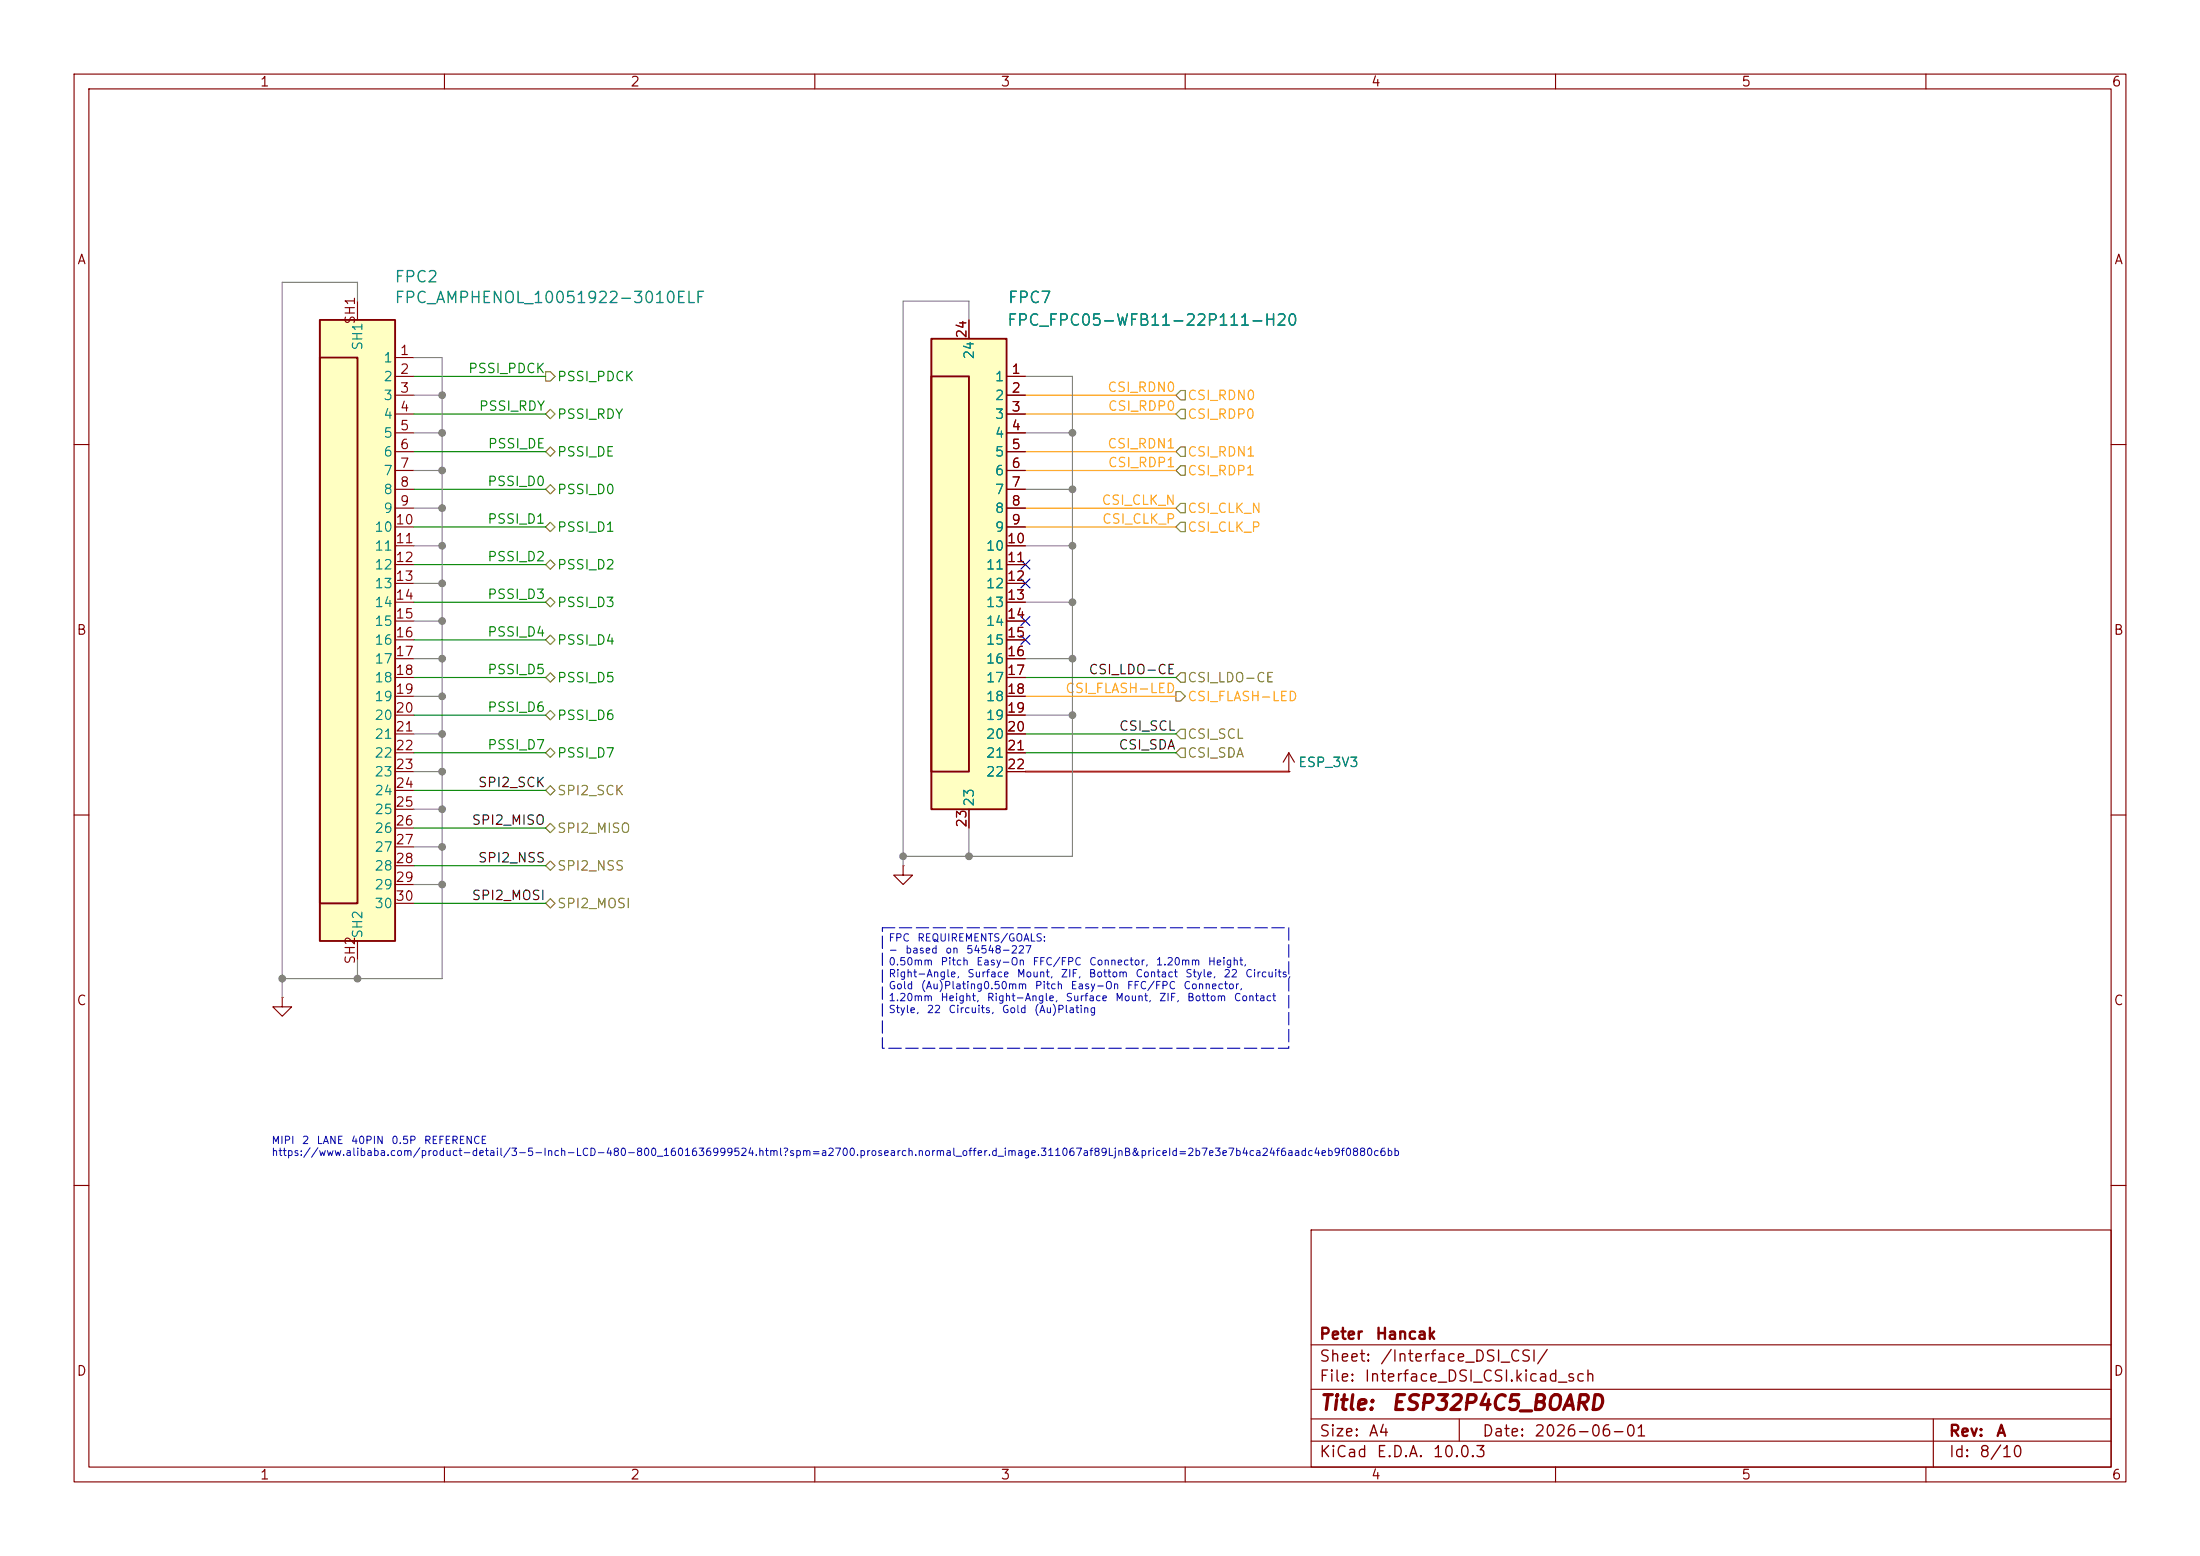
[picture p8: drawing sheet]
(kicad_sch
 (version 20260306)
 (generator "eeschema")
 (generator_version "10.0")
 (paper "A4")
 (title_block
  (title "ESP32P4C5_BOARD")
  (date "2026-06-01")
  (rev "A")
  (company "Peter Hancak"))
 (lib_symbols
  (symbol "Personal_Projects:FPC_AMPHENOL_10051922-3010ELF"
   (pin_names
    (offset 0.254)) (exclude_from_sim no) (in_bom yes) (on_board yes)
   (in_pos_files yes)
   (duplicate_pin_numbers_are_jumpers no)
   (property "Reference" "FPC" (at 12.7 11.43 0) (show_name no) (do_not_autoplace no) (effects (font (size 1.524 1.524))))
   (property "Value" "FPC_AMPHENOL_10051922-3010ELF" (at 31.75 8.89 0) (show_name no) (do_not_autoplace no) (effects (font (size 1.524 1.524))))
   (property "Footprint" "Personal_Project:FPC_AMPHENOL_10051922-3010ELF" (at 0 -88.9 0) (show_name no) (do_not_autoplace no) (hide yes) (effects (font (size 1.27 1.27)
    (italic yes))))
   (property "Datasheet" "10051922-1010ELF" (at 0 -92.71 0) (show_name no) (do_not_autoplace no) (hide yes) (effects (font (size 1.27 1.27)
    (italic yes))))
   (property "Description" "" (at 12.7 0 0) (show_name no) (do_not_autoplace no) (hide yes) (effects (font (size 1.27 1.27))))
   (symbol "FPC_AMPHENOL_10051922-3010ELF_1_1"
    (rectangle (start 0 5.08) (end 10.16 -78.74) (stroke (width 0.254) (type default)) (fill (type background)))
    (rectangle (start 0 0) (end 5.08 -73.66) (stroke (width 0.254) (type default)) (fill (type background)))
    (pin passive line (at 12.7 0 180) (length 2.54) (name "1" (effects (font (size 1.27 1.27)))) (number "1" (effects (font (size 1.27 1.27)))))
    (pin passive line (at 12.7 -2.54 180) (length 2.54) (name "2" (effects (font (size 1.27 1.27)))) (number "2" (effects (font (size 1.27 1.27)))))
    (pin passive line (at 12.7 -5.08 180) (length 2.54) (name "3" (effects (font (size 1.27 1.27)))) (number "3" (effects (font (size 1.27 1.27)))))
    (pin passive line (at 12.7 -7.62 180) (length 2.54) (name "4" (effects (font (size 1.27 1.27)))) (number "4" (effects (font (size 1.27 1.27)))))
    (pin passive line (at 12.7 -10.16 180) (length 2.54) (name "5" (effects (font (size 1.27 1.27)))) (number "5" (effects (font (size 1.27 1.27)))))
    (pin passive line (at 12.7 -12.7 180) (length 2.54) (name "6" (effects (font (size 1.27 1.27)))) (number "6" (effects (font (size 1.27 1.27)))))
    (pin passive line (at 12.7 -15.24 180) (length 2.54) (name "7" (effects (font (size 1.27 1.27)))) (number "7" (effects (font (size 1.27 1.27)))))
    (pin passive line (at 12.7 -17.78 180) (length 2.54) (name "8" (effects (font (size 1.27 1.27)))) (number "8" (effects (font (size 1.27 1.27)))))
    (pin passive line (at 12.7 -20.32 180) (length 2.54) (name "9" (effects (font (size 1.27 1.27)))) (number "9" (effects (font (size 1.27 1.27)))))
    (pin passive line (at 12.7 -22.86 180) (length 2.54) (name "10" (effects (font (size 1.27 1.27)))) (number "10" (effects (font (size 1.27 1.27)))))
    (pin passive line (at 12.7 -25.4 180) (length 2.54) (name "11" (effects (font (size 1.27 1.27)))) (number "11" (effects (font (size 1.27 1.27)))))
    (pin passive line (at 12.7 -27.94 180) (length 2.54) (name "12" (effects (font (size 1.27 1.27)))) (number "12" (effects (font (size 1.27 1.27)))))
    (pin passive line (at 12.7 -30.48 180) (length 2.54) (name "13" (effects (font (size 1.27 1.27)))) (number "13" (effects (font (size 1.27 1.27)))))
    (pin passive line (at 12.7 -33.02 180) (length 2.54) (name "14" (effects (font (size 1.27 1.27)))) (number "14" (effects (font (size 1.27 1.27)))))
    (pin passive line (at 12.7 -35.56 180) (length 2.54) (name "15" (effects (font (size 1.27 1.27)))) (number "15" (effects (font (size 1.27 1.27)))))
    (pin passive line (at 12.7 -38.1 180) (length 2.54) (name "16" (effects (font (size 1.27 1.27)))) (number "16" (effects (font (size 1.27 1.27)))))
    (pin passive line (at 12.7 -40.64 180) (length 2.54) (name "17" (effects (font (size 1.27 1.27)))) (number "17" (effects (font (size 1.27 1.27)))))
    (pin passive line (at 12.7 -43.18 180) (length 2.54) (name "18" (effects (font (size 1.27 1.27)))) (number "18" (effects (font (size 1.27 1.27)))))
    (pin passive line (at 12.7 -45.72 180) (length 2.54) (name "19" (effects (font (size 1.27 1.27)))) (number "19" (effects (font (size 1.27 1.27)))))
    (pin passive line (at 12.7 -48.26 180) (length 2.54) (name "20" (effects (font (size 1.27 1.27)))) (number "20" (effects (font (size 1.27 1.27)))))
    (pin passive line (at 12.7 -50.8 180) (length 2.54) (name "21" (effects (font (size 1.27 1.27)))) (number "21" (effects (font (size 1.27 1.27)))))
    (pin passive line (at 12.7 -53.34 180) (length 2.54) (name "22" (effects (font (size 1.27 1.27)))) (number "22" (effects (font (size 1.27 1.27)))))
    (pin passive line (at 12.7 -55.88 180) (length 2.54) (name "23" (effects (font (size 1.27 1.27)))) (number "23" (effects (font (size 1.27 1.27)))))
    (pin passive line (at 12.7 -58.42 180) (length 2.54) (name "24" (effects (font (size 1.27 1.27)))) (number "24" (effects (font (size 1.27 1.27)))))
    (pin passive line (at 12.7 -60.96 180) (length 2.54) (name "25" (effects (font (size 1.27 1.27)))) (number "25" (effects (font (size 1.27 1.27)))))
    (pin passive line (at 12.7 -63.5 180) (length 2.54) (name "26" (effects (font (size 1.27 1.27)))) (number "26" (effects (font (size 1.27 1.27)))))
    (pin passive line (at 12.7 -66.04 180) (length 2.54) (name "27" (effects (font (size 1.27 1.27)))) (number "27" (effects (font (size 1.27 1.27)))))
    (pin passive line (at 12.7 -68.58 180) (length 2.54) (name "28" (effects (font (size 1.27 1.27)))) (number "28" (effects (font (size 1.27 1.27)))))
    (pin passive line (at 12.7 -71.12 180) (length 2.54) (name "29" (effects (font (size 1.27 1.27)))) (number "29" (effects (font (size 1.27 1.27)))))
    (pin passive line (at 12.7 -73.66 180) (length 2.54) (name "30" (effects (font (size 1.27 1.27)))) (number "30" (effects (font (size 1.27 1.27)))))
    (pin passive line (at 5.08 7.62 270) (length 2.54) (name "SH1" (effects (font (size 1.27 1.27)))) (number "SH1" (effects (font (size 1.27 1.27)))))
    (pin passive line (at 5.08 -81.28 90) (length 2.54) (name "SH2" (effects (font (size 1.27 1.27)))) (number "SH2" (effects (font (size 1.27 1.27))))))
   (embedded_fonts no))
  (symbol "Personal_Projects:FPC_FPC05-WFB11-22P111-H20"
   (pin_names
    (offset 0.254)) (exclude_from_sim no) (in_bom yes) (on_board yes)
   (in_pos_files yes)
   (duplicate_pin_numbers_are_jumpers no)
   (property "Reference" "FPC" (at 12.7 8.89 0) (show_name no) (do_not_autoplace no) (effects (font (size 1.524 1.524))))
   (property "Value" "FPC_FPC05-WFB11-22P111-H20" (at 29.972 6.35 0) (show_name no) (do_not_autoplace no) (effects (font (size 1.524 1.524))))
   (property "Footprint" "Personal_Project:FPC_FPC05-WFB11-22P111-H20" (at 0 -64.77 0) (show_name no) (do_not_autoplace no) (hide yes) (effects (font (size 1.27 1.27)
    (italic yes))))
   (property "Datasheet" "10051922-1010ELF" (at 0 -60.96 0) (show_name no) (do_not_autoplace no) (hide yes) (effects (font (size 1.27 1.27)
    (italic yes))))
   (property "Description" "" (at 12.7 0 0) (show_name no) (do_not_autoplace no) (hide yes) (effects (font (size 1.27 1.27))))
   (symbol "FPC_FPC05-WFB11-22P111-H20_1_1"
    (rectangle (start 0 5.08) (end 10.16 -58.42) (stroke (width 0.254) (type default)) (fill (type background)))
    (rectangle (start 0 0) (end 5.08 -53.34) (stroke (width 0.254) (type default)) (fill (type background)))
    (pin passive line (at 12.7 0 180) (length 2.54) (name "1" (effects (font (size 1.27 1.27)))) (number "1" (effects (font (size 1.27 1.27)))))
    (pin passive line (at 12.7 -2.54 180) (length 2.54) (name "2" (effects (font (size 1.27 1.27)))) (number "2" (effects (font (size 1.27 1.27)))))
    (pin passive line (at 12.7 -5.08 180) (length 2.54) (name "3" (effects (font (size 1.27 1.27)))) (number "3" (effects (font (size 1.27 1.27)))))
    (pin passive line (at 12.7 -7.62 180) (length 2.54) (name "4" (effects (font (size 1.27 1.27)))) (number "4" (effects (font (size 1.27 1.27)))))
    (pin passive line (at 12.7 -10.16 180) (length 2.54) (name "5" (effects (font (size 1.27 1.27)))) (number "5" (effects (font (size 1.27 1.27)))))
    (pin passive line (at 12.7 -12.7 180) (length 2.54) (name "6" (effects (font (size 1.27 1.27)))) (number "6" (effects (font (size 1.27 1.27)))))
    (pin passive line (at 12.7 -15.24 180) (length 2.54) (name "7" (effects (font (size 1.27 1.27)))) (number "7" (effects (font (size 1.27 1.27)))))
    (pin passive line (at 12.7 -17.78 180) (length 2.54) (name "8" (effects (font (size 1.27 1.27)))) (number "8" (effects (font (size 1.27 1.27)))))
    (pin passive line (at 12.7 -20.32 180) (length 2.54) (name "9" (effects (font (size 1.27 1.27)))) (number "9" (effects (font (size 1.27 1.27)))))
    (pin passive line (at 12.7 -22.86 180) (length 2.54) (name "10" (effects (font (size 1.27 1.27)))) (number "10" (effects (font (size 1.27 1.27)))))
    (pin passive line (at 12.7 -25.4 180) (length 2.54) (name "11" (effects (font (size 1.27 1.27)))) (number "11" (effects (font (size 1.27 1.27)))))
    (pin passive line (at 12.7 -27.94 180) (length 2.54) (name "12" (effects (font (size 1.27 1.27)))) (number "12" (effects (font (size 1.27 1.27)))))
    (pin passive line (at 12.7 -30.48 180) (length 2.54) (name "13" (effects (font (size 1.27 1.27)))) (number "13" (effects (font (size 1.27 1.27)))))
    (pin passive line (at 12.7 -33.02 180) (length 2.54) (name "14" (effects (font (size 1.27 1.27)))) (number "14" (effects (font (size 1.27 1.27)))))
    (pin passive line (at 12.7 -35.56 180) (length 2.54) (name "15" (effects (font (size 1.27 1.27)))) (number "15" (effects (font (size 1.27 1.27)))))
    (pin passive line (at 12.7 -38.1 180) (length 2.54) (name "16" (effects (font (size 1.27 1.27)))) (number "16" (effects (font (size 1.27 1.27)))))
    (pin passive line (at 12.7 -40.64 180) (length 2.54) (name "17" (effects (font (size 1.27 1.27)))) (number "17" (effects (font (size 1.27 1.27)))))
    (pin passive line (at 12.7 -43.18 180) (length 2.54) (name "18" (effects (font (size 1.27 1.27)))) (number "18" (effects (font (size 1.27 1.27)))))
    (pin passive line (at 12.7 -45.72 180) (length 2.54) (name "19" (effects (font (size 1.27 1.27)))) (number "19" (effects (font (size 1.27 1.27)))))
    (pin passive line (at 12.7 -48.26 180) (length 2.54) (name "20" (effects (font (size 1.27 1.27)))) (number "20" (effects (font (size 1.27 1.27)))))
    (pin passive line (at 12.7 -50.8 180) (length 2.54) (name "21" (effects (font (size 1.27 1.27)))) (number "21" (effects (font (size 1.27 1.27)))))
    (pin passive line (at 12.7 -53.34 180) (length 2.54) (name "22" (effects (font (size 1.27 1.27)))) (number "22" (effects (font (size 1.27 1.27)))))
    (pin passive line (at 5.08 -60.96 90) (length 2.54) (name "23" (effects (font (size 1.27 1.27)))) (number "23" (effects (font (size 1.27 1.27)))))
    (pin passive line (at 5.08 7.62 270) (length 2.54) (name "24" (effects (font (size 1.27 1.27)))) (number "24" (effects (font (size 1.27 1.27))))))
   (embedded_fonts no))
  (symbol "power:+3.3V"
   (power global)
   (pin_numbers (hide yes))
   (pin_names
    (offset 0) (hide yes)) (exclude_from_sim no) (in_bom yes) (on_board yes)
   (in_pos_files yes)
   (duplicate_pin_numbers_are_jumpers no)
   (property "Reference" "#PWR" (at 0 -3.81 0) (show_name no) (do_not_autoplace no) (hide yes) (effects (font (size 1.27 1.27))))
   (property "Value" "+3.3V" (at 0 3.556 0) (show_name no) (do_not_autoplace no) (effects (font (size 1.27 1.27))))
   (property "Footprint" "" (at 0 0 0) (show_name no) (do_not_autoplace no) (hide yes) (effects (font (size 1.27 1.27))))
   (property "Datasheet" "" (at 0 0 0) (show_name no) (do_not_autoplace no) (hide yes) (effects (font (size 1.27 1.27))))
   (property "Description" "Power symbol creates a global label with name \"+3.3V\"" (at 0 0 0) (show_name no) (do_not_autoplace no) (hide yes) (effects (font (size 1.27 1.27))))
   (symbol "+3.3V_0_1"
    (polyline (pts (xy -0.762 1.27) (xy 0 2.54)) (stroke (width 0) (type default)) (fill (type none)))
    (polyline (pts (xy 0 2.54) (xy 0.762 1.27)) (stroke (width 0) (type default)) (fill (type none)))
    (polyline (pts (xy 0 0) (xy 0 2.54)) (stroke (width 0) (type default)) (fill (type none))))
   (symbol "+3.3V_1_1"
    (pin power_in line (at 0 0 90) (length 0) (name "" (effects (font (size 1.27 1.27)))) (number "1" (effects (font (size 1.27 1.27))))))
   (embedded_fonts no))
  (symbol "power:GND"
   (power global)
   (pin_numbers (hide yes))
   (pin_names
    (offset 0) (hide yes)) (exclude_from_sim no) (in_bom yes) (on_board yes)
   (in_pos_files yes)
   (duplicate_pin_numbers_are_jumpers no)
   (property "Reference" "#PWR" (at 0 -6.35 0) (show_name no) (do_not_autoplace no) (hide yes) (effects (font (size 1.27 1.27))))
   (property "Value" "GND" (at 0 -3.81 0) (show_name no) (do_not_autoplace no) (effects (font (size 1.27 1.27))))
   (property "Footprint" "" (at 0 0 0) (show_name no) (do_not_autoplace no) (hide yes) (effects (font (size 1.27 1.27))))
   (property "Datasheet" "" (at 0 0 0) (show_name no) (do_not_autoplace no) (hide yes) (effects (font (size 1.27 1.27))))
   (property "Description" "Power symbol creates a global label with name \"GND\" , ground" (at 0 0 0) (show_name no) (do_not_autoplace no) (hide yes) (effects (font (size 1.27 1.27))))
   (symbol "GND_0_1"
    (polyline (pts (xy 0 0) (xy 0 -1.27) (xy 1.27 -1.27) (xy 0 -2.54) (xy -1.27 -1.27) (xy 0 -1.27)) (stroke (width 0) (type default)) (fill (type none))))
   (symbol "GND_1_1"
    (pin power_in line (at 0 0 270) (length 0) (name "" (effects (font (size 1.27 1.27)))) (number "1" (effects (font (size 1.27 1.27))))))
   (embedded_fonts no)))
 (text "MIPI 2 LANE 40PIN 0.5P REFERENCE\nhttps://www.alibaba.com/product-detail/3-5-Inch-LCD-480-800_1601636999524.html?spm=a2700.prosearch.normal_offer.d_image.311067af89LjnB&priceId=2b7e3e7b4ca24f6aadc4eb9f0880c6bb"
  (exclude_from_sim no)
  (at 36.576 154.94 0)
  (effects (font (size 1 1)) (justify left)))
 (text_box "FPC REQUIREMENTS/GOALS:\n- based on 54548-227\n0.50mm Pitch Easy-On FFC/FPC Connector, 1.20mm Height, Right-Angle, Surface Mount, ZIF, Bottom Contact Style, 22 Circuits, Gold (Au)Plating0.50mm Pitch Easy-On FFC/FPC Connector, 1.20mm Height, Right-Angle, Surface Mount, ZIF, Bottom Contact Style, 22 Circuits, Gold (Au)Plating"
  (exclude_from_sim no)
  (at 119.126 125.222 0)
  (size 54.864 16.256)
  (margins 0.75 0.75 0.75 0.75)
  (stroke (width 0) (type dash))
  (fill (type none))
  (effects (font (size 1 1)) (justify left top)))
 (junction
  (at 121.92 115.57)
  (diameter 0)
  (color 0 0 0 0))
 (junction
  (at 38.1 132.08)
  (diameter 0)
  (color 0 0 0 0))
 (junction
  (at 59.69 63.5)
  (diameter 0)
  (color 0 0 0 0))
 (junction
  (at 144.78 81.28)
  (diameter 0)
  (color 0 0 0 0))
 (junction
  (at 144.78 66.04)
  (diameter 0)
  (color 0 0 0 0))
 (junction
  (at 130.81 115.57)
  (diameter 0)
  (color 0 0 0 0))
 (junction
  (at 144.78 58.42)
  (diameter 0)
  (color 0 0 0 0))
 (junction
  (at 59.69 73.66)
  (diameter 0)
  (color 0 0 0 0))
 (junction
  (at 59.69 109.22)
  (diameter 0)
  (color 0 0 0 0))
 (junction
  (at 59.69 88.9)
  (diameter 0)
  (color 0 0 0 0))
 (junction
  (at 59.69 114.3)
  (diameter 0)
  (color 0 0 0 0))
 (junction
  (at 144.78 88.9)
  (diameter 0)
  (color 0 0 0 0))
 (junction
  (at 59.69 119.38)
  (diameter 0)
  (color 0 0 0 0))
 (junction
  (at 59.69 104.14)
  (diameter 0)
  (color 0 0 0 0))
 (junction
  (at 48.26 132.08)
  (diameter 0)
  (color 0 0 0 0))
 (junction
  (at 59.69 68.58)
  (diameter 0)
  (color 0 0 0 0))
 (junction
  (at 59.69 53.34)
  (diameter 0)
  (color 0 0 0 0))
 (junction
  (at 144.78 96.52)
  (diameter 0)
  (color 0 0 0 0))
 (junction
  (at 59.69 83.82)
  (diameter 0)
  (color 0 0 0 0))
 (junction
  (at 59.69 99.06)
  (diameter 0)
  (color 0 0 0 0))
 (junction
  (at 59.69 58.42)
  (diameter 0)
  (color 0 0 0 0))
 (junction
  (at 59.69 93.98)
  (diameter 0)
  (color 0 0 0 0))
 (junction
  (at 144.78 73.66)
  (diameter 0)
  (color 0 0 0 0))
 (junction
  (at 59.69 78.74)
  (diameter 0)
  (color 0 0 0 0))
 (no_connect
  (at 138.43 86.36))
 (no_connect
  (at 138.43 78.74))
 (no_connect
  (at 138.43 76.2))
 (no_connect
  (at 138.43 83.82))
 (wire
  (pts (xy 59.69 99.06) (xy 59.69 104.14))
  (stroke (width 0) (type default)))
 (wire
  (pts (xy 55.88 96.52) (xy 73.66 96.52))
  (stroke (width 0) (type default)))
 (wire
  (pts (xy 55.88 88.9) (xy 59.69 88.9))
  (stroke (width 0) (type default)))
 (wire
  (pts (xy 55.88 93.98) (xy 59.69 93.98))
  (stroke (width 0) (type default)))
 (wire
  (pts (xy 55.88 116.84) (xy 73.66 116.84))
  (stroke (width 0) (type default)))
 (wire
  (pts (xy 55.88 109.22) (xy 59.69 109.22))
  (stroke (width 0) (type default)))
 (wire
  (pts (xy 55.88 48.26) (xy 59.69 48.26))
  (stroke (width 0) (type default)))
 (wire
  (pts (xy 55.88 81.28) (xy 73.66 81.28))
  (stroke (width 0) (type default)))
 (wire
  (pts (xy 55.88 121.92) (xy 73.66 121.92))
  (stroke (width 0) (type default)))
 (wire
  (pts (xy 48.26 38.1) (xy 38.1 38.1))
  (stroke (width 0) (type default)))
 (wire
  (pts (xy 55.88 55.88) (xy 73.66 55.88))
  (stroke (width 0) (type default)))
 (wire
  (pts (xy 55.88 86.36) (xy 73.66 86.36))
  (stroke (width 0) (type default)))
 (wire
  (pts (xy 138.43 60.96) (xy 158.75 60.96))
  (stroke (width 0) (type default)))
 (wire
  (pts (xy 130.81 115.57) (xy 121.92 115.57))
  (stroke (width 0) (type default)))
 (wire
  (pts (xy 59.69 104.14) (xy 59.69 109.22))
  (stroke (width 0) (type default)))
 (wire
  (pts (xy 130.81 111.76) (xy 130.81 115.57))
  (stroke (width 0) (type default)))
 (wire
  (pts (xy 138.43 53.34) (xy 158.75 53.34))
  (stroke (width 0) (type default)))
 (wire
  (pts (xy 138.43 58.42) (xy 144.78 58.42))
  (stroke (width 0) (type default)))
 (wire
  (pts (xy 144.78 73.66) (xy 144.78 81.28))
  (stroke (width 0) (type default)))
 (wire
  (pts (xy 55.88 60.96) (xy 73.66 60.96))
  (stroke (width 0) (type default)))
 (wire
  (pts (xy 138.43 101.6) (xy 158.75 101.6))
  (stroke (width 0) (type default)))
 (wire
  (pts (xy 138.43 93.98) (xy 158.75 93.98))
  (stroke (width 0) (type default)))
 (wire
  (pts (xy 59.69 93.98) (xy 59.69 99.06))
  (stroke (width 0) (type default)))
 (wire
  (pts (xy 55.88 68.58) (xy 59.69 68.58))
  (stroke (width 0) (type default)))
 (wire
  (pts (xy 38.1 132.08) (xy 38.1 134.62))
  (stroke (width 0) (type default)))
 (wire
  (pts (xy 138.43 91.44) (xy 158.75 91.44))
  (stroke (width 0) (type default)))
 (wire
  (pts (xy 55.88 99.06) (xy 59.69 99.06))
  (stroke (width 0) (type default)))
 (wire
  (pts (xy 55.88 58.42) (xy 59.69 58.42))
  (stroke (width 0) (type default)))
 (wire
  (pts (xy 138.43 63.5) (xy 158.75 63.5))
  (stroke (width 0) (type default)))
 (wire
  (pts (xy 59.69 63.5) (xy 59.69 68.58))
  (stroke (width 0) (type default)))
 (wire
  (pts (xy 55.88 114.3) (xy 59.69 114.3))
  (stroke (width 0) (type default)))
 (wire
  (pts (xy 138.43 71.12) (xy 158.75 71.12))
  (stroke (width 0) (type default)))
 (wire
  (pts (xy 138.43 66.04) (xy 144.78 66.04))
  (stroke (width 0) (type default)))
 (wire
  (pts (xy 55.88 91.44) (xy 73.66 91.44))
  (stroke (width 0) (type default)))
 (wire
  (pts (xy 55.88 63.5) (xy 59.69 63.5))
  (stroke (width 0) (type default)))
 (wire
  (pts (xy 138.43 50.8) (xy 144.78 50.8))
  (stroke (width 0) (type default)))
 (wire
  (pts (xy 55.88 83.82) (xy 59.69 83.82))
  (stroke (width 0) (type default)))
 (wire
  (pts (xy 59.69 109.22) (xy 59.69 114.3))
  (stroke (width 0) (type default)))
 (wire
  (pts (xy 59.69 48.26) (xy 59.69 53.34))
  (stroke (width 0) (type default)))
 (wire
  (pts (xy 55.88 71.12) (xy 73.66 71.12))
  (stroke (width 0) (type default)))
 (wire
  (pts (xy 138.43 99.06) (xy 158.75 99.06))
  (stroke (width 0) (type default)))
 (wire
  (pts (xy 55.88 66.04) (xy 73.66 66.04))
  (stroke (width 0) (type default)))
 (wire
  (pts (xy 48.26 132.08) (xy 38.1 132.08))
  (stroke (width 0) (type default)))
 (wire
  (pts (xy 59.69 58.42) (xy 59.69 63.5))
  (stroke (width 0) (type default)))
 (wire
  (pts (xy 55.88 106.68) (xy 73.66 106.68))
  (stroke (width 0) (type default)))
 (wire
  (pts (xy 55.88 73.66) (xy 59.69 73.66))
  (stroke (width 0) (type default)))
 (wire
  (pts (xy 38.1 38.1) (xy 38.1 132.08))
  (stroke (width 0) (type default)))
 (wire
  (pts (xy 138.43 68.58) (xy 158.75 68.58))
  (stroke (width 0) (type default)))
 (wire
  (pts (xy 144.78 50.8) (xy 144.78 58.42))
  (stroke (width 0) (type default)))
 (wire
  (pts (xy 59.69 73.66) (xy 59.69 78.74))
  (stroke (width 0) (type default)))
 (wire
  (pts (xy 138.43 88.9) (xy 144.78 88.9))
  (stroke (width 0) (type default)))
 (wire
  (pts (xy 55.88 78.74) (xy 59.69 78.74))
  (stroke (width 0) (type default)))
 (wire
  (pts (xy 121.92 115.57) (xy 121.92 116.84))
  (stroke (width 0) (type default)))
 (wire
  (pts (xy 144.78 96.52) (xy 144.78 115.57))
  (stroke (width 0) (type default)))
 (wire
  (pts (xy 59.69 83.82) (xy 59.69 88.9))
  (stroke (width 0) (type default)))
 (wire
  (pts (xy 144.78 66.04) (xy 144.78 73.66))
  (stroke (width 0) (type default)))
 (wire
  (pts (xy 59.69 88.9) (xy 59.69 93.98))
  (stroke (width 0) (type default)))
 (wire
  (pts (xy 48.26 129.54) (xy 48.26 132.08))
  (stroke (width 0) (type default)))
 (wire
  (pts (xy 59.69 68.58) (xy 59.69 73.66))
  (stroke (width 0) (type default)))
 (wire
  (pts (xy 59.69 53.34) (xy 59.69 58.42))
  (stroke (width 0) (type default)))
 (wire
  (pts (xy 59.69 78.74) (xy 59.69 83.82))
  (stroke (width 0) (type default)))
 (wire
  (pts (xy 144.78 115.57) (xy 130.81 115.57))
  (stroke (width 0) (type default)))
 (wire
  (pts (xy 55.88 104.14) (xy 59.69 104.14))
  (stroke (width 0) (type default)))
 (wire
  (pts (xy 138.43 96.52) (xy 144.78 96.52))
  (stroke (width 0) (type default)))
 (wire
  (pts (xy 121.92 40.64) (xy 121.92 115.57))
  (stroke (width 0) (type default)))
 (wire
  (pts (xy 138.43 104.14) (xy 173.99 104.14))
  (stroke (width 0) (type default)))
 (wire
  (pts (xy 59.69 119.38) (xy 59.69 132.08))
  (stroke (width 0) (type default)))
 (wire
  (pts (xy 59.69 132.08) (xy 48.26 132.08))
  (stroke (width 0) (type default)))
 (wire
  (pts (xy 55.88 50.8) (xy 73.66 50.8))
  (stroke (width 0) (type default)))
 (wire
  (pts (xy 138.43 73.66) (xy 144.78 73.66))
  (stroke (width 0) (type default)))
 (wire
  (pts (xy 144.78 88.9) (xy 144.78 96.52))
  (stroke (width 0) (type default)))
 (wire
  (pts (xy 55.88 119.38) (xy 59.69 119.38))
  (stroke (width 0) (type default)))
 (wire
  (pts (xy 130.81 43.18) (xy 130.81 40.64))
  (stroke (width 0) (type default)))
 (wire
  (pts (xy 144.78 81.28) (xy 144.78 88.9))
  (stroke (width 0) (type default)))
 (wire
  (pts (xy 138.43 55.88) (xy 158.75 55.88))
  (stroke (width 0) (type default)))
 (wire
  (pts (xy 55.88 101.6) (xy 73.66 101.6))
  (stroke (width 0) (type default)))
 (wire
  (pts (xy 144.78 58.42) (xy 144.78 66.04))
  (stroke (width 0) (type default)))
 (wire
  (pts (xy 59.69 114.3) (xy 59.69 119.38))
  (stroke (width 0) (type default)))
 (wire
  (pts (xy 55.88 76.2) (xy 73.66 76.2))
  (stroke (width 0) (type default)))
 (wire
  (pts (xy 48.26 40.64) (xy 48.26 38.1))
  (stroke (width 0) (type default)))
 (wire
  (pts (xy 138.43 81.28) (xy 144.78 81.28))
  (stroke (width 0) (type default)))
 (wire
  (pts (xy 130.81 40.64) (xy 121.92 40.64))
  (stroke (width 0) (type default)))
 (wire
  (pts (xy 55.88 111.76) (xy 73.66 111.76))
  (stroke (width 0) (type default)))
 (wire
  (pts (xy 55.88 53.34) (xy 59.69 53.34))
  (stroke (width 0) (type default)))
 (label "CSI_CLK_P"
  (at 158.75 71.12 180)
  (effects (font (size 1.27 1.27)) (justify right bottom)))
 (label "PSSI_DE"
  (at 73.66 60.96 180)
  (effects (font (size 1.27 1.27)) (justify right bottom)))
 (label "CSI_LDO-CE"
  (at 158.75 91.44 180)
  (effects (font (size 1.27 1.27)) (justify right bottom)))
 (label "PSSI_D2"
  (at 73.66 76.2 180)
  (effects (font (size 1.27 1.27)) (justify right bottom)))
 (label "PSSI_PDCK"
  (at 73.66 50.8 180)
  (effects (font (size 1.27 1.27)) (justify right bottom)))
 (label "PSSI_D3"
  (at 73.66 81.28 180)
  (effects (font (size 1.27 1.27)) (justify right bottom)))
 (label "SPI2_NSS"
  (at 73.66 116.84 180)
  (effects (font (size 1.27 1.27)) (justify right bottom)))
 (label "PSSI_D6"
  (at 73.66 96.52 180)
  (effects (font (size 1.27 1.27)) (justify right bottom)))
 (label "CSI_SDA"
  (at 158.75 101.6 180)
  (effects (font (size 1.27 1.27)) (justify right bottom)))
 (label "PSSI_D5"
  (at 73.66 91.44 180)
  (effects (font (size 1.27 1.27)) (justify right bottom)))
 (label "PSSI_RDY"
  (at 73.66 55.88 180)
  (effects (font (size 1.27 1.27)) (justify right bottom)))
 (label "CSI_RDP0"
  (at 158.75 55.88 180)
  (effects (font (size 1.27 1.27)) (justify right bottom)))
 (label "SPI2_SCK"
  (at 73.66 106.68 180)
  (effects (font (size 1.27 1.27)) (justify right bottom)))
 (label "PSSI_D4"
  (at 73.66 86.36 180)
  (effects (font (size 1.27 1.27)) (justify right bottom)))
 (label "CSI_FLASH-LED"
  (at 158.75 93.98 180)
  (effects (font (size 1.27 1.27)) (justify right bottom)))
 (label "PSSI_D0"
  (at 73.66 66.04 180)
  (effects (font (size 1.27 1.27)) (justify right bottom)))
 (label "PSSI_D7"
  (at 73.66 101.6 180)
  (effects (font (size 1.27 1.27)) (justify right bottom)))
 (label "CSI_RDP1"
  (at 158.75 63.5 180)
  (effects (font (size 1.27 1.27)) (justify right bottom)))
 (label "CSI_CLK_N"
  (at 158.75 68.58 180)
  (effects (font (size 1.27 1.27)) (justify right bottom)))
 (label "CSI_RDN0"
  (at 158.75 53.34 180)
  (effects (font (size 1.27 1.27)) (justify right bottom)))
 (label "SPI2_MOSI"
  (at 73.66 121.92 180)
  (effects (font (size 1.27 1.27)) (justify right bottom)))
 (label "CSI_SCL"
  (at 158.75 99.06 180)
  (effects (font (size 1.27 1.27)) (justify right bottom)))
 (label "SPI2_MISO"
  (at 73.66 111.76 180)
  (effects (font (size 1.27 1.27)) (justify right bottom)))
 (label "PSSI_D1"
  (at 73.66 71.12 180)
  (effects (font (size 1.27 1.27)) (justify right bottom)))
 (label "CSI_RDN1"
  (at 158.75 60.96 180)
  (effects (font (size 1.27 1.27)) (justify right bottom)))
 (hierarchical_label "CSI_RDP1"
  (shape input)
  (at 158.75 63.5 0)
  (effects (font (size 1.27 1.27)) (justify left)))
 (hierarchical_label "CSI_SDA"
  (shape input)
  (at 158.75 101.6 0)
  (effects (font (size 1.27 1.27)) (justify left)))
 (hierarchical_label "PSSI_D7"
  (shape bidirectional)
  (at 73.66 101.6 0)
  (effects (font (size 1.27 1.27)) (justify left)))
 (hierarchical_label "PSSI_D0"
  (shape bidirectional)
  (at 73.66 66.04 0)
  (effects (font (size 1.27 1.27)) (justify left)))
 (hierarchical_label "CSI_RDP0"
  (shape input)
  (at 158.75 55.88 0)
  (effects (font (size 1.27 1.27)) (justify left)))
 (hierarchical_label "PSSI_PDCK"
  (shape output)
  (at 73.66 50.8 0)
  (effects (font (size 1.27 1.27)) (justify left)))
 (hierarchical_label "PSSI_RDY"
  (shape bidirectional)
  (at 73.66 55.88 0)
  (effects (font (size 1.27 1.27)) (justify left)))
 (hierarchical_label "PSSI_D2"
  (shape bidirectional)
  (at 73.66 76.2 0)
  (effects (font (size 1.27 1.27)) (justify left)))
 (hierarchical_label "CSI_FLASH-LED"
  (shape output)
  (at 158.75 93.98 0)
  (effects (font (size 1.27 1.27)) (justify left)))
 (hierarchical_label "SPI2_MOSI"
  (shape bidirectional)
  (at 73.66 121.92 0)
  (effects (font (size 1.27 1.27)) (justify left)))
 (hierarchical_label "SPI2_MISO"
  (shape bidirectional)
  (at 73.66 111.76 0)
  (effects (font (size 1.27 1.27)) (justify left)))
 (hierarchical_label "PSSI_D5"
  (shape bidirectional)
  (at 73.66 91.44 0)
  (effects (font (size 1.27 1.27)) (justify left)))
 (hierarchical_label "PSSI_D1"
  (shape bidirectional)
  (at 73.66 71.12 0)
  (effects (font (size 1.27 1.27)) (justify left)))
 (hierarchical_label "PSSI_D4"
  (shape bidirectional)
  (at 73.66 86.36 0)
  (effects (font (size 1.27 1.27)) (justify left)))
 (hierarchical_label "CSI_RDN1"
  (shape input)
  (at 158.75 60.96 0)
  (effects (font (size 1.27 1.27)) (justify left)))
 (hierarchical_label "SPI2_NSS"
  (shape bidirectional)
  (at 73.66 116.84 0)
  (effects (font (size 1.27 1.27)) (justify left)))
 (hierarchical_label "CSI_RDN0"
  (shape input)
  (at 158.75 53.34 0)
  (effects (font (size 1.27 1.27)) (justify left)))
 (hierarchical_label "CSI_CLK_N"
  (shape input)
  (at 158.75 68.58 0)
  (effects (font (size 1.27 1.27)) (justify left)))
 (hierarchical_label "SPI2_SCK"
  (shape bidirectional)
  (at 73.66 106.68 0)
  (effects (font (size 1.27 1.27)) (justify left)))
 (hierarchical_label "CSI_LDO-CE"
  (shape input)
  (at 158.75 91.44 0)
  (effects (font (size 1.27 1.27)) (justify left)))
 (hierarchical_label "PSSI_DE"
  (shape bidirectional)
  (at 73.66 60.96 0)
  (effects (font (size 1.27 1.27)) (justify left)))
 (hierarchical_label "CSI_CLK_P"
  (shape input)
  (at 158.75 71.12 0)
  (effects (font (size 1.27 1.27)) (justify left)))
 (hierarchical_label "CSI_SCL"
  (shape input)
  (at 158.75 99.06 0)
  (effects (font (size 1.27 1.27)) (justify left)))
 (hierarchical_label "PSSI_D6"
  (shape bidirectional)
  (at 73.66 96.52 0)
  (effects (font (size 1.27 1.27)) (justify left)))
 (hierarchical_label "PSSI_D3"
  (shape bidirectional)
  (at 73.66 81.28 0)
  (effects (font (size 1.27 1.27)) (justify left)))
 (symbol
  (lib_id "power:GND")
  (at 121.92 116.84 0)
  (unit 1)
  (body_style 1)
  (exclude_from_sim no)
  (in_bom yes)
  (on_board yes)
  (in_pos_files yes)
  (dnp no)
  (property "Reference" "#PWR0174" (at 121.92 123.19 0) (hide yes) (show_name no) (do_not_autoplace no) (effects (font (size 1.27 1.27))))
  (property "Value" "GND" (at 119.38 119.888 90) (hide yes) (show_name no) (do_not_autoplace no) (effects (font (size 1.27 1.27)) (justify left)))
  (property "Footprint" "" (at 121.92 116.84 0) (hide yes) (show_name no) (do_not_autoplace no) (effects (font (size 1.27 1.27))))
  (property "Datasheet" "" (at 121.92 116.84 0) (hide yes) (show_name no) (do_not_autoplace no) (effects (font (size 1.27 1.27))))
  (property "Description" "Power symbol creates a global label with name \"GND\" , ground" (at 121.92 116.84 0) (hide yes) (show_name no) (do_not_autoplace no) (effects (font (size 1.27 1.27))))
  (pin "1"))
 (symbol
  (lib_id "power:GND")
  (at 38.1 134.62 0)
  (unit 1)
  (body_style 1)
  (exclude_from_sim no)
  (in_bom yes)
  (on_board yes)
  (in_pos_files yes)
  (dnp no)
  (property "Reference" "#PWR028" (at 38.1 140.97 0) (hide yes) (show_name no) (do_not_autoplace no) (effects (font (size 1.27 1.27))))
  (property "Value" "GND" (at 35.56 137.668 90) (hide yes) (show_name no) (do_not_autoplace no) (effects (font (size 1.27 1.27)) (justify left)))
  (property "Footprint" "" (at 38.1 134.62 0) (hide yes) (show_name no) (do_not_autoplace no) (effects (font (size 1.27 1.27))))
  (property "Datasheet" "" (at 38.1 134.62 0) (hide yes) (show_name no) (do_not_autoplace no) (effects (font (size 1.27 1.27))))
  (property "Description" "Power symbol creates a global label with name \"GND\" , ground" (at 38.1 134.62 0) (hide yes) (show_name no) (do_not_autoplace no) (effects (font (size 1.27 1.27))))
  (pin "1"))
 (symbol
  (lib_id "Personal_Projects:FPC_FPC05-WFB11-22P111-H20")
  (at 125.73 50.8 0)
  (unit 1)
  (body_style 1)
  (exclude_from_sim no)
  (in_bom yes)
  (on_board yes)
  (in_pos_files yes)
  (dnp no)
  (property "Reference" "FPC7" (at 141.986 40.132 0) (show_name no) (do_not_autoplace no) (effects (font (size 1.524 1.524)) (justify right)))
  (property "Value" "FPC_FPC05-WFB11-22P111-H20" (at 175.26 43.18 0) (show_name no) (do_not_autoplace no) (effects (font (size 1.524 1.524)) (justify right)))
  (property "Footprint" "Personal_Project:FPC_FPC05-WFB11-22P111-H20" (at 125.73 115.57 0) (hide yes) (show_name no) (do_not_autoplace no) (effects (font (size 1.27 1.27)
    (italic yes))))
  (property "Datasheet" "10051922-1010ELF" (at 125.73 111.76 0) (hide yes) (show_name no) (do_not_autoplace no) (effects (font (size 1.27 1.27)
    (italic yes))))
  (property "Description" "" (at 138.43 50.8 0) (hide yes) (show_name no) (do_not_autoplace no) (effects (font (size 1.27 1.27))))
  (pin "9")
  (pin "8")
  (pin "14")
  (pin "20")
  (pin "13")
  (pin "12")
  (pin "19")
  (pin "2")
  (pin "15")
  (pin "21")
  (pin "11")
  (pin "16")
  (pin "10")
  (pin "17")
  (pin "6")
  (pin "5")
  (pin "22")
  (pin "3")
  (pin "1")
  (pin "23")
  (pin "18")
  (pin "4")
  (pin "24")
  (pin "7"))
 (symbol
  (lib_id "Personal_Projects:FPC_AMPHENOL_10051922-3010ELF")
  (at 43.18 48.26 0)
  (unit 1)
  (body_style 1)
  (exclude_from_sim no)
  (in_bom yes)
  (on_board yes)
  (in_pos_files yes)
  (dnp no)
  (property "Reference" "FPC2" (at 59.182 37.338 0) (show_name no) (do_not_autoplace no) (effects (font (size 1.524 1.524)) (justify right)))
  (property "Value" "FPC_AMPHENOL_10051922-3010ELF" (at 95.25 40.132 0) (show_name no) (do_not_autoplace no) (effects (font (size 1.524 1.524)) (justify right)))
  (property "Footprint" "Personal_Project:FPC_AMPHENOL_10051922-3010ELF" (at 43.18 137.16 0) (hide yes) (show_name no) (do_not_autoplace no) (effects (font (size 1.27 1.27)
    (italic yes))))
  (property "Datasheet" "10051922-1010ELF" (at 43.18 140.97 0) (hide yes) (show_name no) (do_not_autoplace no) (effects (font (size 1.27 1.27)
    (italic yes))))
  (property "Description" "" (at 55.88 48.26 0) (hide yes) (show_name no) (do_not_autoplace no) (effects (font (size 1.27 1.27))))
  (pin "11")
  (pin "19")
  (pin "14")
  (pin "25")
  (pin "26")
  (pin "SH2")
  (pin "7")
  (pin "8")
  (pin "10")
  (pin "1")
  (pin "13")
  (pin "12")
  (pin "30")
  (pin "4")
  (pin "9")
  (pin "SH1")
  (pin "29")
  (pin "3")
  (pin "27")
  (pin "28")
  (pin "23")
  (pin "24")
  (pin "21")
  (pin "22")
  (pin "20")
  (pin "17")
  (pin "16")
  (pin "5")
  (pin "6")
  (pin "18")
  (pin "2")
  (pin "15"))
 (symbol
  (lib_id "power:+3.3V")
  (at 173.99 104.14 0)
  (unit 1)
  (body_style 1)
  (exclude_from_sim no)
  (in_bom yes)
  (on_board yes)
  (in_pos_files yes)
  (dnp no)
  (property "Reference" "#PWR016" (at 173.99 107.95 0) (hide yes) (show_name no) (do_not_autoplace no) (effects (font (size 1.27 1.27))))
  (property "Value" "ESP_3V3" (at 179.324 102.87 0) (show_name no) (do_not_autoplace no) (effects (font (size 1.27 1.27))))
  (property "Footprint" "" (at 173.99 104.14 0) (hide yes) (show_name no) (do_not_autoplace no) (effects (font (size 1.27 1.27))))
  (property "Datasheet" "" (at 173.99 104.14 0) (hide yes) (show_name no) (do_not_autoplace no) (effects (font (size 1.27 1.27))))
  (property "Description" "Power symbol creates a global label with name \"+3.3V\"" (at 173.99 104.14 0) (hide yes) (show_name no) (do_not_autoplace no) (effects (font (size 1.27 1.27))))
  (pin "1")))
